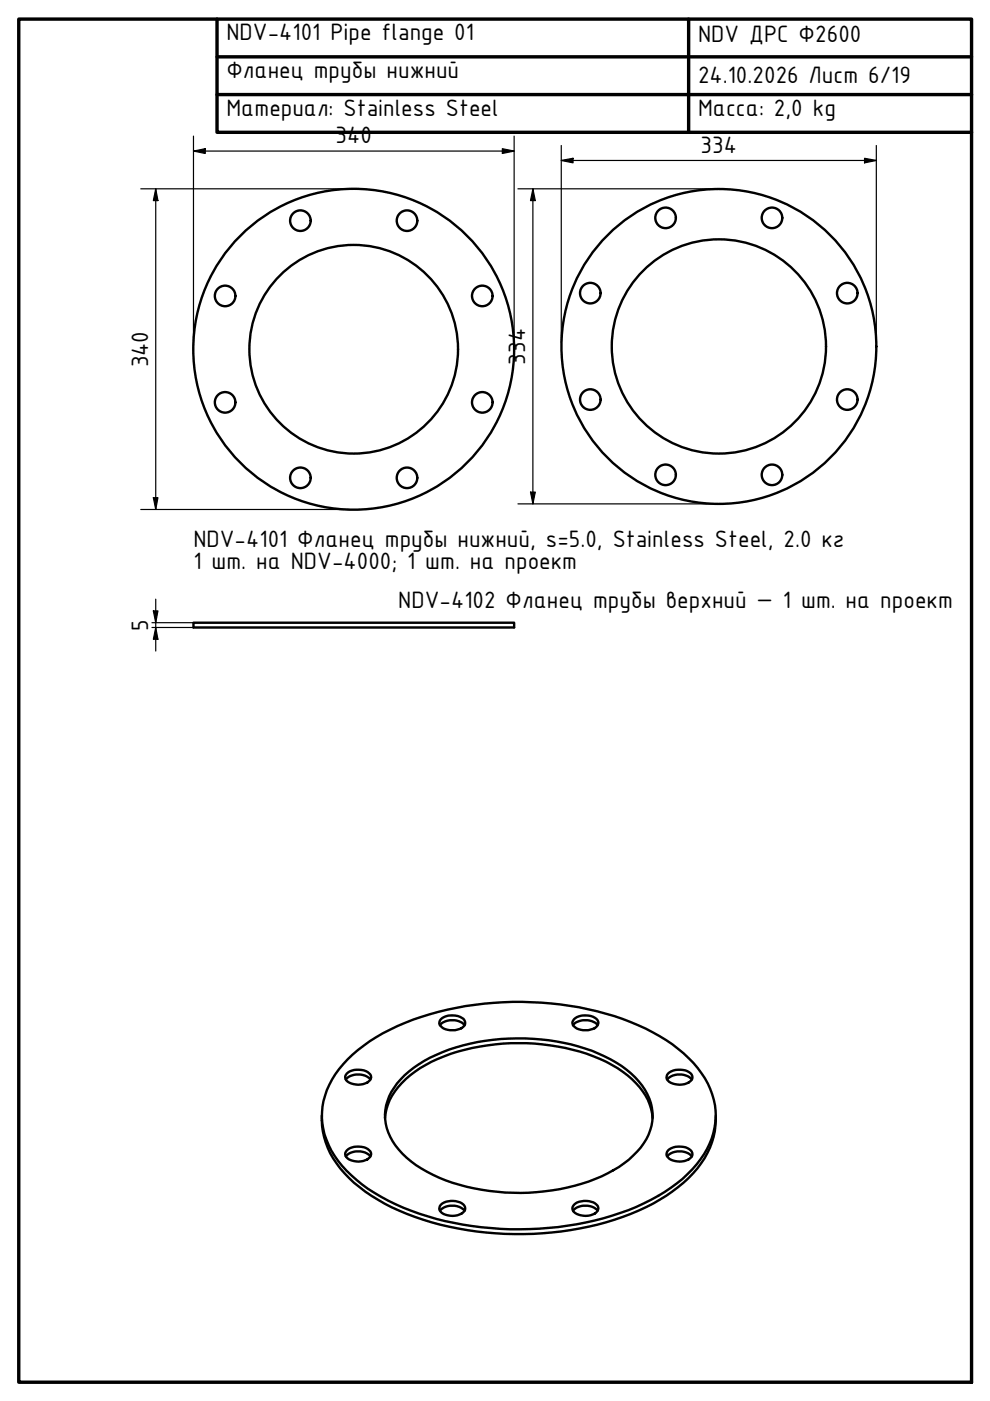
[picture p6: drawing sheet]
<svg xmlns="http://www.w3.org/2000/svg" width="210mm" height="297mm" viewBox="0 0 210 297" stroke-linecap="round" stroke-linejoin="round" font-family="sans-serif">
<!-- layer: Visible (ISO) -->
<g fill="none" stroke="#000" stroke-width=".51">
<path d="M41 132h68v1h-68zM93.3 217.4a3.7 3.7 0 0 1 5.2 0M93.5 216.1a3.9 3.9 0 0 1 5 .2 1.45 1.45 0 0 1-1.5 2 3.1 3.1 0 0 1-3.9-1.3zM121.5 217.4a3.7 3.7 0 0 1 5.2 0M121.7 216.1a3.9 3.9 0 0 1 5 .2 1.5 1.5 0 0 1-1.5 2 3.5 3.5 0 0 1-3.7-1 .99 .99 0 0 1 .2-1.2zM68.2 236.5a17.1 17.1 0 0 0 5.8 13.3 40.7 40.7 0 0 0 17.5 9.4 67.8 67.8 0 0 0 43.8-2.5 31 31 0 0 0 14.1-11.1 16 16 0 0 0 2.4-9.1M73.3 228.9a3.7 3.7 0 0 1 5.2 0M73.5 227.6a3.9 3.9 0 0 1 5 .2 1.31 1.31 0 0 1-1 1.9 3.7 3.7 0 0 1-4.2-.9 .99 .99 0 0 1 .2-1.2zM73.7 224.6a39.7 39.7 0 0 1 17.4-9.6 68.8 68.8 0 0 1 42.6 1.7 34.3 34.3 0 0 1 14.2 9.7 15.2 15.2 0 0 1-.2 20.5 36.9 36.9 0 0 1-17.9 10.9 68 68 0 0 1-44.3-1.7 31.6 31.6 0 0 1-14.6-11.1 15.1 15.1 0 0 1 1-18.3zM81.6 237.1a12.9 12.9 0 0 1 5.4-9.1 34.8 34.8 0 0 1 18-6.6 45.2 45.2 0 0 1 23.5 3.7 18.1 18.1 0 0 1 9.3 9.1l.5 1.9v1M85.8 228a32.2 32.2 0 0 1 17.1-7.3 44.7 44.7 0 0 1 25.3 3.3 18.1 18.1 0 0 1 9.5 8.9 10.4 10.4 0 0 1-2.7 11.3 27.2 27.2 0 0 1-13.2 7.2 45.3 45.3 0 0 1-30-2.3 18.2 18.2 0 0 1-9.5-9 10.4 10.4 0 0 1 2.7-11.3zM141.5 228.9a3.7 3.7 0 0 1 5.2 0"/>
<path d="M141.6 227.6a3.9 3.9 0 0 1 5 .2 1.26 1.26 0 0 1-1 1.9 3.7 3.7 0 0 1-4.2-.9 1.19 1.19 0 0 1 .2-1.2zM73.3 245.2a3.7 3.7 0 0 1 5.2 0M73.5 243.9a3.9 3.9 0 0 1 5 .2 1.31 1.31 0 0 1-1 1.9 3.7 3.7 0 0 1-4.2-.9 .99 .99 0 0 1 .2-1.2zM93.3 256.7a3.7 3.7 0 0 1 5.2 0M93.5 255.4a3.9 3.9 0 0 1 5 .2 1.25 1.25 0 0 1-1.1 1.9 3.7 3.7 0 0 1-4.2-.9 1.19 1.19 0 0 1 .3-1.2zM121.5 256.7a3.7 3.7 0 0 1 5.2 0M121.7 255.4a3.9 3.9 0 0 1 5 .2 1.31 1.31 0 0 1-1.1 1.9 3.7 3.7 0 0 1-4.1-.9 .99 .99 0 0 1 .2-1.2zM141.5 245.2a3.7 3.7 0 0 1 5.2 0M141.6 243.9a3.9 3.9 0 0 1 5 .2 1.26 1.26 0 0 1-1 1.9 3.7 3.7 0 0 1-4.2-.9 1.19 1.19 0 0 1 .2-1.2z"/>
<circle cx="63.7" cy="46.8" r="2.18"/>
<circle cx="86.3" cy="46.8" r="2.18"/>
<circle cx="141.1" cy="46.2" r="2.18"/>
<circle cx="163.7" cy="46.2" r="2.18"/>
<circle cx="47.7" cy="62.7" r="2.18"/>
<circle cx="75" cy="74" r="34"/>
<circle cx="75" cy="74" r="22.1"/>
<circle cx="102.3" cy="62.7" r="2.18"/>
<circle cx="125.2" cy="62.2" r="2.18"/>
<circle cx="152.4" cy="73.5" r="33.4"/>
<circle cx="152.4" cy="73.5" r="22.7"/>
<circle cx="179.6" cy="62.2" r="2.18"/>
<circle cx="47.7" cy="85.3" r="2.18"/>
<circle cx="102.3" cy="85.3" r="2.18"/>
<circle cx="125.2" cy="84.7" r="2.18"/>
<circle cx="179.6" cy="84.7" r="2.18"/>
<circle cx="63.7" cy="101.3" r="2.18"/>
<circle cx="86.3" cy="101.3" r="2.18"/>
<circle cx="141.1" cy="100.7" r="2.18"/>
<circle cx="163.7" cy="100.7" r="2.18"/>
</g>
<!-- layer: Border (ISO) -->
<path d="M4 4h202v289.1h-202zM46 4v24.1h160M46 12.1h160M146 4v24.1M46 20.1h160" fill="none" stroke="#000" stroke-width=".72"/>
<!-- layer: Dimension (ISO) -->
<g fill="none" stroke="#000" stroke-width=".25">
<path d="M41 32l2.5-.5v1zM41 32h68M41 28.9v44.3M106.5 31.5l2.5 .5-2.5 .5zM109 28.9v44.3M119 34l2.5-.4v.9zM119 34h66.8M119 30.8v41.8M183.3 33.6l2.5 .4-2.5 .5zM185.8 30.8v41.8M29.8 40h44.4M33 40l.5 2.5h-1z"/>
<path d="M33 40v68M109.8 40h41.8M113 40l.5 2.5h-1zM113 40v66.8M29.8 108h44.4M32.5 105.5h1l-.5 2.5zM109.8 106.8h41.8M112.5 104.3h1l-.5 2.5zM32.2 133h76M32.2 132h76M32.5 129.5h1l-.5 2.5zM33 133l.5 2.5h-1z"/>
<path d="M33 127v11"/>
</g>
<path d="M41 32l2.5-.5v1zM106.5 31.5l2.5 .5-2.5 .5zM119 34l2.5-.4v.9zM183.3 33.6l2.5 .4-2.5 .5zM33 40l.5 2.5h-1zM113 40l.5 2.5h-1zM32.5 105.5h1l-.5 2.5zM112.5 104.3h1l-.5 2.5zM32.5 129.5h1l-.5 2.5zM33 133l.5 2.5h-1z" fill="#000"/>
<g font-size="5.4">
<text x="48" y="8.5">NDV-4101 Pipe flange 01</text>
<text x="148" y="9">NDV ДРС Ф2600</text>
<text x="48" y="16.5">Фланец трубы нижний</text>
<text x="148" y="17.6">24.10.2026 Лист 6/19</text>
<text x="48" y="24.5">Материал: Stainless Steel</text>
<text x="148" y="24.5">Масса: 2,0 kg</text>
<text x="71.2" y="30.4">340</text>
<text x="148.5" y="32.5">334</text>
<text x="31.4" y="77.9" transform="rotate(-90 31.4 77.9)">340</text>
<text x="111.4" y="77.3" transform="rotate(-90 111.4 77.3)">334</text>
<text x="41" y="116">NDV-4101 Фланец трубы нижний, s=5.0, Stainless Steel, 2.0 кг</text>
<text x="41" y="120.6">1 шт. на NDV-4000; 1 шт. на проект</text>
<text x="84.5" y="128.8">NDV-4102 Фланец трубы верхний — 1 шт. на проект</text>
<text x="31.4" y="133.8" transform="rotate(-90 31.4 133.8)">5</text>
</g>
</svg>
